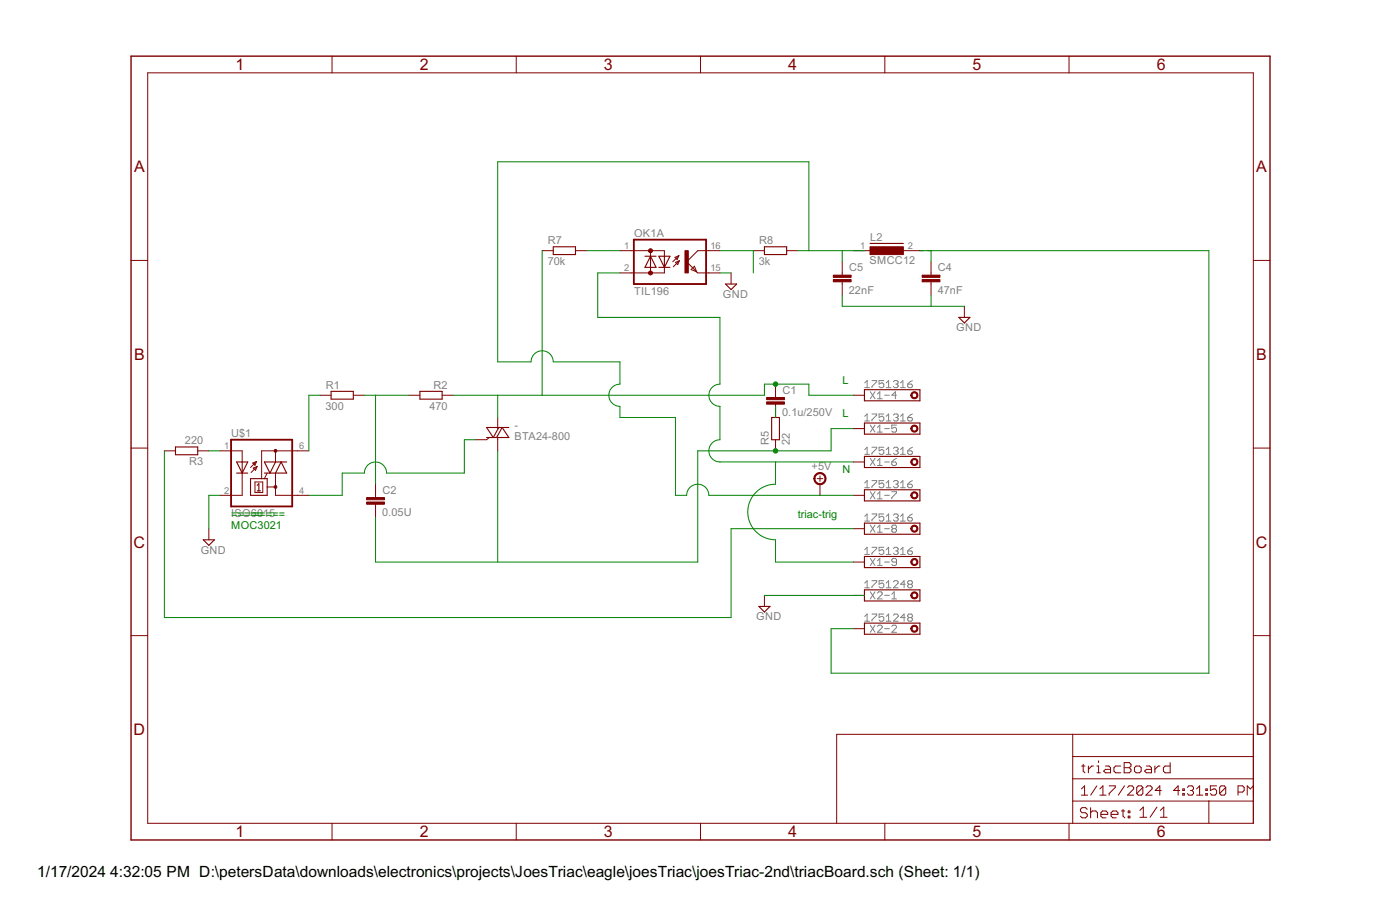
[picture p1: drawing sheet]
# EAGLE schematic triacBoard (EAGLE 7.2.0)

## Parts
-  BTA24-800  [TO220CLK]
C1  0.1u/250V  C5/5  [C5B5]
C2  0.05U  C-EU025-040X050  [C025-040X050]
C4  47nF  C-EU050-030X075  [C050-030X075]
C5  22nF  C-EU050-030X075  [C050-030X075]
L2  SMCC12  [SMCC12]
OK1  TIL196  [DIL16]
R1  300  R-EU_0207/15  [0207/15]
R2  470  R-EU_0207/15  [0207/15]
R3  220  R-EU_0207/15  [0207/15]
R5  22  R-EU_0309/12  [0309/12]
R7  70k  R-EU_0207/15  [0207/15]
R8  3k  R-EU_0207/15  [0207/15]
U$1  ISO6015  [DIL06]
X1  1751316  [1751316]
X2  1751248  [1751248]

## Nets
+5V: R8.2 X1.7
GND: C4.2 C5.2 OK1.15(A:E) U$1.2(C)
N$1: OK1.1(A:AC1) R7.2
N$2: C2.2 R5.1 X1.5
N$3: OK1.16(A:C) R8.1
N$4: -.G
N$5: C2.1 R1.2 R2.2
N$6: R3.2 X1.8
N$7: R1.1 U$1.6(A2)
N$8: C1.2 R5.2
N$9: -.A(A1)
N$10: -.C(A2) C1.1 R2.1 R7.1 X1.4
N$12: U$1.4(A1)
N$13: R3.1 U$1.1(A)
N$21: OK1.2(A:AC2) X1.6 X1.9
N$34: C4.1 L2.2 X2.2
N$35: C5.1 L2.1
Unconnected: OK1.3(B:AC1) OK1.4(B:AC2) OK1.5(C:AC1) OK1.6(C:AC2) OK1.7(D:AC1) OK1.8(D:AC2) OK1.9(D:E) OK1.10(D:C) OK1.11(C:E) OK1.12(C:C) OK1.13(B:E) OK1.14(B:C) X1.1 X1.2 X1.3 X2.1

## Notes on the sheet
- 2505/NJ221
- XXXXXXX
- L
- L
- N
- ===== | ===== | triac-trig
- MOC3021
